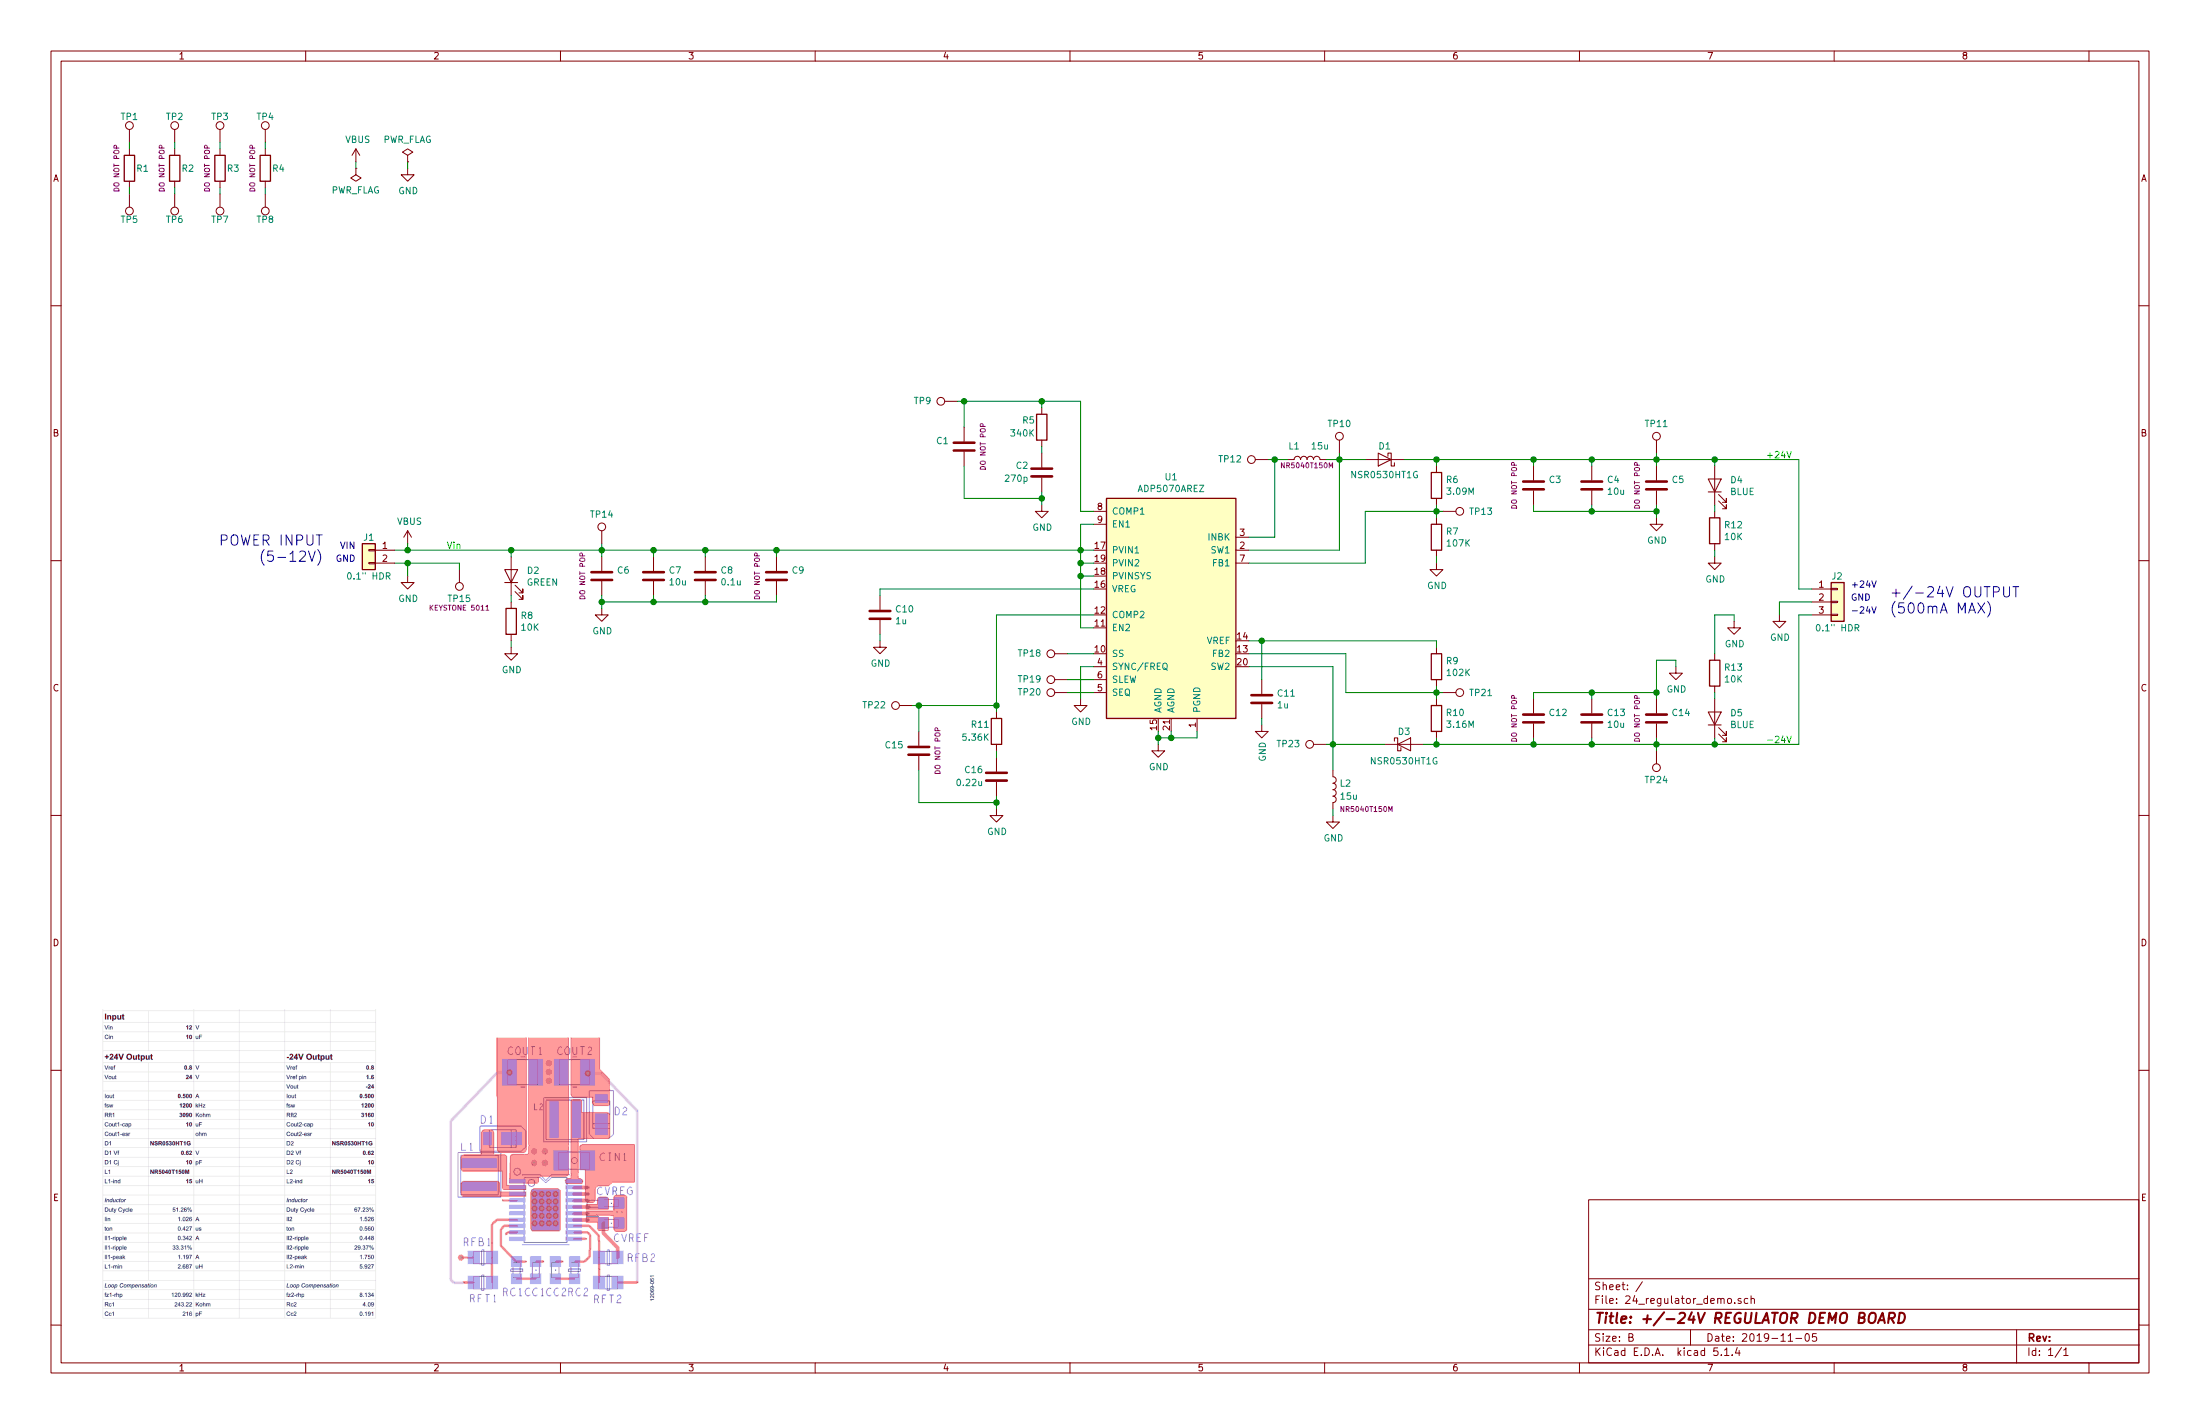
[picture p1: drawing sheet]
EESchema Schematic File Version 4
LIBS:24_regulator_demo-cache
EELAYER 30 0
EELAYER END
$Descr B 17000 11000
encoding utf-8
Sheet 1 1
Title "+/-24V REGULATOR DEMO BOARD"
Date "2019-11-05"
Rev ""
Comp ""
Comment1 ""
Comment2 ""
Comment3 ""
Comment4 ""
$EndDescr
$Comp
L Device:C C8
U 1 1
P 5450 4450
F 0 "C8" H 5565 4496 50  0000 L CNN
F 1 "0.1u" H 5565 4405 50  0000 L CNN
F 2 "Capacitor_SMD:C_0603_1608Metric" H 5488 4300 50  0001 C CNN
F 3 "~" H 5450 4450 50  0001 C CNN
	1    5450 4450
	1    0    0    -1  
$EndComp
Wire Wire Line
	8450 4250 8350 4250
Wire Wire Line
	8350 4250 8350 4350
Wire Wire Line
	8350 4450 8450 4450
Wire Wire Line
	8450 4350 8350 4350
Connection ~ 8350 4350
Wire Wire Line
	8350 4350 8350 4450
Wire Wire Line
	8450 4550 6800 4550
Wire Wire Line
	6800 4550 6800 4600
$Comp
L power:GND #PWR0101
U 1 1
P 6800 4950
F 0 "#PWR0101" H 6800 4700 50  0001 C CNN
F 1 "GND" H 6805 4777 50  0000 C CNN
F 2 "" H 6800 4950 50  0001 C CNN
F 3 "" H 6800 4950 50  0001 C CNN
	1    6800 4950
	1    0    0    -1  
$EndComp
Wire Wire Line
	6800 4950 6800 4900
Wire Wire Line
	8350 4250 6000 4250
Wire Wire Line
	5450 4250 5450 4300
Connection ~ 8350 4250
Wire Wire Line
	5450 4250 5050 4250
Wire Wire Line
	5050 4250 5050 4300
Connection ~ 5450 4250
Wire Wire Line
	5450 4600 5450 4650
Wire Wire Line
	5450 4650 5050 4650
Wire Wire Line
	5050 4650 5050 4600
$Comp
L power:GND #PWR0102
U 1 1
P 4650 4700
F 0 "#PWR0102" H 4650 4450 50  0001 C CNN
F 1 "GND" H 4655 4527 50  0000 C CNN
F 2 "" H 4650 4700 50  0001 C CNN
F 3 "" H 4650 4700 50  0001 C CNN
	1    4650 4700
	1    0    0    -1  
$EndComp
Connection ~ 5050 4250
$Comp
L Device:R R11
U 1 1
P 7700 5650
F 0 "R11" H 7750 5600 50  0000 L CNN
F 1 "5.36K" H 7750 5700 50  0000 L CNN
F 2 "Resistor_SMD:R_0603_1608Metric" V 7630 5650 50  0001 C CNN
F 3 "~" H 7700 5650 50  0001 C CNN
	1    7700 5650
	-1   0    0    1   
$EndComp
$Comp
L Device:C C16
U 1 1
P 7700 6000
F 0 "C16" H 7800 5950 50  0000 L CNN
F 1 "0.22u" H 7800 6050 50  0000 L CNN
F 2 "Capacitor_SMD:C_0603_1608Metric" H 7738 5850 50  0001 C CNN
F 3 "~" H 7700 6000 50  0001 C CNN
	1    7700 6000
	-1   0    0    1   
$EndComp
$Comp
L power:GND #PWR0103
U 1 1
P 7700 6250
F 0 "#PWR0103" H 7700 6000 50  0001 C CNN
F 1 "GND" H 7705 6077 50  0000 C CNN
F 2 "" H 7700 6250 50  0001 C CNN
F 3 "" H 7700 6250 50  0001 C CNN
	1    7700 6250
	1    0    0    -1  
$EndComp
$Comp
L power:GND #PWR0104
U 1 1
P 8350 5400
F 0 "#PWR0104" H 8350 5150 50  0001 C CNN
F 1 "GND" H 8355 5227 50  0000 C CNN
F 2 "" H 8350 5400 50  0001 C CNN
F 3 "" H 8350 5400 50  0001 C CNN
	1    8350 5400
	1    0    0    -1  
$EndComp
Wire Wire Line
	8450 5150 8350 5150
Wire Wire Line
	8350 5150 8350 5400
$Comp
L power:GND #PWR0105
U 1 1
P 8950 5750
F 0 "#PWR0105" H 8950 5500 50  0001 C CNN
F 1 "GND" H 8955 5577 50  0000 C CNN
F 2 "" H 8950 5750 50  0001 C CNN
F 3 "" H 8950 5750 50  0001 C CNN
	1    8950 5750
	1    0    0    -1  
$EndComp
Wire Wire Line
	8950 5650 8950 5700
Wire Wire Line
	8950 5700 9050 5700
Wire Wire Line
	9050 5700 9050 5650
Connection ~ 8950 5700
Wire Wire Line
	8950 5700 8950 5750
Wire Wire Line
	9050 5700 9250 5700
Wire Wire Line
	9250 5700 9250 5650
Connection ~ 9050 5700
$Comp
L Device:L L1
U 1 1
P 10100 3550
F 0 "L1" V 10200 3650 50  0000 C CNN
F 1 "15u" V 10200 3450 50  0000 C CNN
F 2 "io_master:L_Murata_DEM80xxC" H 10100 3550 50  0001 C CNN
F 3 "~" H 10100 3550 50  0001 C CNN
F 4 "NR5040T150M" V 10050 3550 39  0000 C CNN "Device"
	1    10100 3550
	0    -1   -1   0   
$EndComp
Wire Wire Line
	12300 3600 12300 3550
$Comp
L power:GND #PWR0106
U 1 1
P 10300 6300
F 0 "#PWR0106" H 10300 6050 50  0001 C CNN
F 1 "GND" H 10305 6127 50  0000 C CNN
F 2 "" H 10300 6300 50  0001 C CNN
F 3 "" H 10300 6300 50  0001 C CNN
	1    10300 6300
	1    0    0    -1  
$EndComp
Wire Wire Line
	10300 6300 10300 6250
Wire Wire Line
	11000 5750 11100 5750
Wire Wire Line
	11100 5700 11100 5750
$Comp
L power:GND #PWR0107
U 1 1
P 9750 5600
F 0 "#PWR0107" H 9750 5350 50  0001 C CNN
F 1 "GND" V 9755 5472 50  0000 R CNN
F 2 "" H 9750 5600 50  0001 C CNN
F 3 "" H 9750 5600 50  0001 C CNN
	1    9750 5600
	1    0    0    -1  
$EndComp
Wire Wire Line
	8350 4450 8350 4850
Wire Wire Line
	8350 4850 8450 4850
Connection ~ 8350 4450
Wire Wire Line
	8450 4050 8350 4050
Wire Wire Line
	8350 4050 8350 4250
$Comp
L Device:D_Schottky D1
U 1 1
P 10700 3550
F 0 "D1" H 10700 3450 50  0000 C CNN
F 1 "NSR0530HT1G" H 10700 3700 50  0000 C TNN
F 2 "Diode_SMD:D_SOD-323" H 10700 3550 50  0001 C CNN
F 3 "~" H 10700 3550 50  0001 C CNN
	1    10700 3550
	-1   0    0    1   
$EndComp
$Comp
L Device:D_Schottky D3
U 1 1
P 10850 5750
F 0 "D3" H 10850 5850 50  0000 C CNN
F 1 "NSR0530HT1G" H 10850 5650 50  0000 C TNN
F 2 "Diode_SMD:D_SOD-323" H 10850 5750 50  0001 C CNN
F 3 "~" H 10850 5750 50  0001 C CNN
	1    10850 5750
	1    0    0    -1  
$EndComp
Wire Wire Line
	8350 3950 8450 3950
Wire Wire Line
	7700 5500 7700 5450
Wire Wire Line
	7700 5800 7700 5850
Wire Wire Line
	7700 6250 7700 6200
$Comp
L Device:C C11
U 1 1
P 9750 5400
F 0 "C11" H 9865 5446 50  0000 L CNN
F 1 "1u" H 9865 5355 50  0000 L CNN
F 2 "Capacitor_SMD:C_1206_3216Metric" H 9788 5250 50  0001 C CNN
F 3 "~" H 9750 5400 50  0001 C CNN
	1    9750 5400
	1    0    0    -1  
$EndComp
Wire Wire Line
	9750 5600 9750 5550
Wire Wire Line
	9650 4950 9750 4950
Wire Wire Line
	9750 4950 9750 5250
Wire Wire Line
	11100 5300 11100 5350
Wire Wire Line
	11100 5350 10400 5350
Wire Wire Line
	10400 5350 10400 5050
Wire Wire Line
	10400 5050 9650 5050
Connection ~ 11100 5350
Wire Wire Line
	11100 5350 11100 5400
Wire Wire Line
	9750 4950 11100 4950
Wire Wire Line
	11100 4950 11100 5000
Connection ~ 9750 4950
Wire Wire Line
	10700 5750 10300 5750
Wire Wire Line
	10300 5750 10300 5950
Wire Wire Line
	9650 5150 10300 5150
Wire Wire Line
	10300 5150 10300 5750
Connection ~ 10300 5750
$Comp
L Device:R R9
U 1 1
P 11100 5150
F 0 "R9" H 11170 5196 50  0000 L CNN
F 1 "102K" H 11170 5105 50  0000 L CNN
F 2 "Resistor_SMD:R_0603_1608Metric" V 11030 5150 50  0001 C CNN
F 3 "~" H 11100 5150 50  0001 C CNN
	1    11100 5150
	1    0    0    -1  
$EndComp
$Comp
L Device:R R10
U 1 1
P 11100 5550
F 0 "R10" H 11170 5596 50  0000 L CNN
F 1 "3.16M" H 11170 5505 50  0000 L CNN
F 2 "Resistor_SMD:R_0603_1608Metric" V 11030 5550 50  0001 C CNN
F 3 "~" H 11100 5550 50  0001 C CNN
	1    11100 5550
	1    0    0    -1  
$EndComp
Connection ~ 11100 5750
$Comp
L Device:R R6
U 1 1
P 11100 3750
F 0 "R6" H 11170 3796 50  0000 L CNN
F 1 "3.09M" H 11170 3705 50  0000 L CNN
F 2 "Resistor_SMD:R_0603_1608Metric" V 11030 3750 50  0001 C CNN
F 3 "~" H 11100 3750 50  0001 C CNN
	1    11100 3750
	1    0    0    -1  
$EndComp
$Comp
L Device:R R7
U 1 1
P 11100 4150
F 0 "R7" H 11170 4196 50  0000 L CNN
F 1 "107K" H 11170 4105 50  0000 L CNN
F 2 "Resistor_SMD:R_0603_1608Metric" V 11030 4150 50  0001 C CNN
F 3 "~" H 11100 4150 50  0001 C CNN
	1    11100 4150
	1    0    0    -1  
$EndComp
$Comp
L power:GND #PWR0108
U 1 1
P 11100 4350
F 0 "#PWR0108" H 11100 4100 50  0001 C CNN
F 1 "GND" H 11105 4177 50  0000 C CNN
F 2 "" H 11100 4350 50  0001 C CNN
F 3 "" H 11100 4350 50  0001 C CNN
	1    11100 4350
	1    0    0    -1  
$EndComp
Wire Wire Line
	11100 4350 11100 4300
Wire Wire Line
	11100 4000 11100 3950
Wire Wire Line
	9650 4350 10550 4350
Wire Wire Line
	10550 4350 10550 3950
Wire Wire Line
	10550 3950 11100 3950
Connection ~ 11100 3950
Wire Wire Line
	11100 3950 11100 3900
Wire Wire Line
	10850 3550 11100 3550
Wire Wire Line
	11100 3600 11100 3550
Connection ~ 11100 3550
Wire Wire Line
	9650 4250 10350 4250
Wire Wire Line
	10350 4250 10350 3550
Connection ~ 10350 3550
Wire Wire Line
	10350 3550 10550 3550
Wire Wire Line
	9650 4150 9850 4150
Wire Wire Line
	9850 4150 9850 3550
Wire Wire Line
	9850 3550 9950 3550
Wire Wire Line
	10250 3550 10350 3550
$Comp
L power:GND #PWR0109
U 1 1
P 12950 5150
F 0 "#PWR0109" H 12950 4900 50  0001 C CNN
F 1 "GND" H 12955 4977 50  0000 C CNN
F 2 "" H 12950 5150 50  0001 C CNN
F 3 "" H 12950 5150 50  0001 C CNN
	1    12950 5150
	1    0    0    -1  
$EndComp
Wire Wire Line
	12300 3900 12300 3950
Text Notes 2500 4350 2    79   ~ 0
POWER INPUT\n(5-12V)
$Comp
L Regulator_Switching:ADP5070AREZ U1
U 1 1
P 9050 4750
F 0 "U1" H 9050 5817 50  0000 C CNN
F 1 "ADP5070AREZ" H 9050 5726 50  0000 C CNN
F 2 "Package_SO:ETSSOP-20-1EP_4.4x6.5mm_P0.65mm_EP3x4.2mm" H 9100 3750 50  0001 C CNN
F 3 "https://www.analog.com/media/en/technical-documentation/data-sheets/ADP5070.pdf" H 9100 3650 50  0001 C CNN
	1    9050 4750
	1    0    0    -1  
$EndComp
$Comp
L Device:L L2
U 1 1
P 10300 6100
F 0 "L2" H 10350 6150 50  0000 L CNN
F 1 "15u" H 10350 6050 50  0000 L CNN
F 2 "io_master:L_Murata_DEM80xxC" H 10300 6100 50  0001 C CNN
F 3 "~" H 10300 6100 50  0001 C CNN
F 4 "NR5040T150M" H 10350 5950 39  0000 L CNN "Device"
	1    10300 6100
	1    0    0    -1  
$EndComp
$Comp
L Connector_Generic:Conn_01x02 J1
U 1 1
P 2850 4250
F 0 "J1" H 2850 4350 50  0000 C CNN
F 1 "0.1\" HDR" H 2850 4050 50  0000 C CNN
F 2 "Connector_PinHeader_2.54mm:PinHeader_1x02_P2.54mm_Vertical" H 2850 4250 50  0001 C CNN
F 3 "~" H 2850 4250 50  0001 C CNN
	1    2850 4250
	-1   0    0    -1  
$EndComp
$Comp
L Connector_Generic:Conn_01x03 J2
U 1 1
P 14200 4650
F 0 "J2" H 14150 4850 50  0000 L CNN
F 1 "0.1\" HDR" H 14200 4450 50  0000 C CNN
F 2 "Connector_PinHeader_2.54mm:PinHeader_1x03_P2.54mm_Vertical" H 14200 4650 50  0001 C CNN
F 3 "~" H 14200 4650 50  0001 C CNN
	1    14200 4650
	1    0    0    -1  
$EndComp
$Comp
L Device:LED D2
U 1 1
P 3950 4450
F 0 "D2" V 3989 4332 50  0000 R CNN
F 1 "GREEN" V 3898 4332 50  0000 R CNN
F 2 "LED_SMD:LED_0603_1608Metric" H 3950 4450 50  0001 C CNN
F 3 "~" H 3950 4450 50  0001 C CNN
	1    3950 4450
	0    -1   -1   0   
$EndComp
$Comp
L Device:R R8
U 1 1
P 3950 4800
F 0 "R8" H 4020 4846 50  0000 L CNN
F 1 "10K" H 4020 4755 50  0000 L CNN
F 2 "Resistor_SMD:R_0603_1608Metric" V 3880 4800 50  0001 C CNN
F 3 "~" H 3950 4800 50  0001 C CNN
	1    3950 4800
	1    0    0    -1  
$EndComp
Wire Wire Line
	3050 4250 3150 4250
$Comp
L power:GND #PWR0110
U 1 1
P 3150 4450
F 0 "#PWR0110" H 3150 4200 50  0001 C CNN
F 1 "GND" H 3155 4277 50  0000 C CNN
F 2 "" H 3150 4450 50  0001 C CNN
F 3 "" H 3150 4450 50  0001 C CNN
	1    3150 4450
	1    0    0    -1  
$EndComp
Wire Wire Line
	3050 4350 3150 4350
Wire Wire Line
	3150 4350 3150 4450
Text Notes 2750 4250 2    50   ~ 0
VIN
Text Notes 2750 4350 2    50   ~ 0
GND
$Comp
L Device:R R1
U 1 1
P 1000 1300
F 0 "R1" H 1050 1300 50  0000 L CNN
F 1 "R" H 1070 1255 50  0001 L CNN
F 2 "Resistor_SMD:R_0603_1608Metric_Pad1.05x0.95mm_HandSolder" V 930 1300 50  0001 C CNN
F 3 "~" H 1000 1300 50  0001 C CNN
F 4 "DO NOT POP" V 900 1300 39  0000 C CNN "Depop"
	1    1000 1300
	1    0    0    -1  
$EndComp
$Comp
L Connector:TestPoint TP1
U 1 1
P 1000 1100
F 0 "TP1" H 1000 1300 50  0000 C CNN
F 1 "TestPoint" H 1058 1127 50  0001 L CNN
F 2 "TestPoint:TestPoint_THTPad_D1.0mm_Drill0.5mm" H 1200 1100 50  0001 C CNN
F 3 "~" H 1200 1100 50  0001 C CNN
	1    1000 1100
	1    0    0    -1  
$EndComp
Wire Wire Line
	1000 1100 1000 1150
$Comp
L Connector:TestPoint TP5
U 1 1
P 1000 1500
F 0 "TP5" H 1000 1700 50  0000 C CNN
F 1 "TestPoint" H 1058 1527 50  0001 L CNN
F 2 "TestPoint:TestPoint_THTPad_D1.0mm_Drill0.5mm" H 1200 1500 50  0001 C CNN
F 3 "~" H 1200 1500 50  0001 C CNN
	1    1000 1500
	-1   0    0    1   
$EndComp
Wire Wire Line
	1000 1450 1000 1500
$Comp
L Connector:TestPoint TP2
U 1 1
P 1350 1100
F 0 "TP2" H 1350 1300 50  0000 C CNN
F 1 "TestPoint" H 1408 1127 50  0001 L CNN
F 2 "TestPoint:TestPoint_THTPad_D1.0mm_Drill0.5mm" H 1550 1100 50  0001 C CNN
F 3 "~" H 1550 1100 50  0001 C CNN
	1    1350 1100
	1    0    0    -1  
$EndComp
Wire Wire Line
	1350 1100 1350 1150
$Comp
L Connector:TestPoint TP6
U 1 1
P 1350 1500
F 0 "TP6" H 1350 1700 50  0000 C CNN
F 1 "TestPoint" H 1408 1527 50  0001 L CNN
F 2 "TestPoint:TestPoint_THTPad_D1.0mm_Drill0.5mm" H 1550 1500 50  0001 C CNN
F 3 "~" H 1550 1500 50  0001 C CNN
	1    1350 1500
	-1   0    0    1   
$EndComp
Wire Wire Line
	1350 1450 1350 1500
$Comp
L Connector:TestPoint TP3
U 1 1
P 1700 1100
F 0 "TP3" H 1700 1300 50  0000 C CNN
F 1 "TestPoint" H 1758 1127 50  0001 L CNN
F 2 "TestPoint:TestPoint_THTPad_D1.0mm_Drill0.5mm" H 1900 1100 50  0001 C CNN
F 3 "~" H 1900 1100 50  0001 C CNN
	1    1700 1100
	1    0    0    -1  
$EndComp
Wire Wire Line
	1700 1100 1700 1150
$Comp
L Connector:TestPoint TP7
U 1 1
P 1700 1500
F 0 "TP7" H 1700 1700 50  0000 C CNN
F 1 "TestPoint" H 1758 1527 50  0001 L CNN
F 2 "TestPoint:TestPoint_THTPad_D1.0mm_Drill0.5mm" H 1900 1500 50  0001 C CNN
F 3 "~" H 1900 1500 50  0001 C CNN
	1    1700 1500
	-1   0    0    1   
$EndComp
Wire Wire Line
	1700 1450 1700 1500
$Comp
L Connector:TestPoint TP4
U 1 1
P 2050 1100
F 0 "TP4" H 2050 1300 50  0000 C CNN
F 1 "TestPoint" H 2108 1127 50  0001 L CNN
F 2 "TestPoint:TestPoint_THTPad_D1.0mm_Drill0.5mm" H 2250 1100 50  0001 C CNN
F 3 "~" H 2250 1100 50  0001 C CNN
	1    2050 1100
	1    0    0    -1  
$EndComp
Wire Wire Line
	2050 1100 2050 1150
$Comp
L Connector:TestPoint TP8
U 1 1
P 2050 1500
F 0 "TP8" H 2050 1700 50  0000 C CNN
F 1 "TestPoint" H 2108 1527 50  0001 L CNN
F 2 "TestPoint:TestPoint_THTPad_D1.0mm_Drill0.5mm" H 2250 1500 50  0001 C CNN
F 3 "~" H 2250 1500 50  0001 C CNN
	1    2050 1500
	-1   0    0    1   
$EndComp
Wire Wire Line
	2050 1450 2050 1500
$Comp
L Device:C C9
U 1 1
P 6000 4450
F 0 "C9" H 6115 4496 50  0000 L CNN
F 1 "C" H 6115 4405 50  0001 L CNN
F 2 "Capacitor_SMD:C_0603_1608Metric" H 6038 4300 50  0001 C CNN
F 3 "~" H 6000 4450 50  0001 C CNN
F 4 "DO NOT POP" V 5850 4450 39  0000 C CNN "Depop"
	1    6000 4450
	1    0    0    -1  
$EndComp
$Comp
L Device:R R2
U 1 1
P 1350 1300
F 0 "R2" H 1400 1300 50  0000 L CNN
F 1 "R" H 1420 1255 50  0001 L CNN
F 2 "Resistor_SMD:R_0603_1608Metric_Pad1.05x0.95mm_HandSolder" V 1280 1300 50  0001 C CNN
F 3 "~" H 1350 1300 50  0001 C CNN
F 4 "DO NOT POP" V 1250 1300 39  0000 C CNN "Depop"
	1    1350 1300
	1    0    0    -1  
$EndComp
$Comp
L Device:R R3
U 1 1
P 1700 1300
F 0 "R3" H 1750 1300 50  0000 L CNN
F 1 "R" H 1770 1255 50  0001 L CNN
F 2 "Resistor_SMD:R_0603_1608Metric_Pad1.05x0.95mm_HandSolder" V 1630 1300 50  0001 C CNN
F 3 "~" H 1700 1300 50  0001 C CNN
F 4 "DO NOT POP" V 1600 1300 39  0000 C CNN "Depop"
	1    1700 1300
	1    0    0    -1  
$EndComp
$Comp
L Device:R R4
U 1 1
P 2050 1300
F 0 "R4" H 2100 1300 50  0000 L CNN
F 1 "R" H 2120 1255 50  0001 L CNN
F 2 "Resistor_SMD:R_0603_1608Metric_Pad1.05x0.95mm_HandSolder" V 1980 1300 50  0001 C CNN
F 3 "~" H 2050 1300 50  0001 C CNN
F 4 "DO NOT POP" V 1950 1300 39  0000 C CNN "Depop"
	1    2050 1300
	1    0    0    -1  
$EndComp
Wire Wire Line
	4650 4250 4650 4300
Connection ~ 4650 4250
Wire Wire Line
	4650 4250 5050 4250
Wire Wire Line
	5050 4650 4650 4650
Wire Wire Line
	4650 4650 4650 4700
Connection ~ 5050 4650
Wire Wire Line
	4650 4650 4650 4600
Connection ~ 4650 4650
Wire Wire Line
	5450 4650 6000 4650
Wire Wire Line
	6000 4650 6000 4600
Connection ~ 5450 4650
Wire Wire Line
	6000 4300 6000 4250
Connection ~ 6000 4250
Wire Wire Line
	6000 4250 5450 4250
Wire Wire Line
	4650 4200 4650 4250
$Comp
L Device:C C15
U 1 1
P 7100 5800
F 0 "C15" H 7215 5846 50  0000 L CNN
F 1 "C" H 7215 5755 50  0001 L CNN
F 2 "Capacitor_SMD:C_0603_1608Metric" H 7138 5650 50  0001 C CNN
F 3 "~" H 7100 5800 50  0001 C CNN
F 4 "DO NOT POP" V 6950 5800 39  0000 C CNN "Depop"
	1    7100 5800
	-1   0    0    -1  
$EndComp
Wire Wire Line
	7700 5450 7100 5450
Wire Wire Line
	7100 5450 7100 5650
Wire Wire Line
	7700 6200 7100 6200
Wire Wire Line
	7100 6200 7100 5950
Connection ~ 7700 6200
Wire Wire Line
	7700 6200 7700 6150
$Comp
L Device:R R5
U 1 1
P 8050 3300
F 0 "R5" H 8100 3250 50  0000 L CNN
F 1 "340K" H 8100 3350 50  0000 L CNN
F 2 "Resistor_SMD:R_0603_1608Metric" V 7980 3300 50  0001 C CNN
F 3 "~" H 8050 3300 50  0001 C CNN
	1    8050 3300
	-1   0    0    1   
$EndComp
$Comp
L Device:C C2
U 1 1
P 8050 3650
F 0 "C2" H 8150 3600 50  0000 L CNN
F 1 "270p" H 8150 3700 50  0000 L CNN
F 2 "Capacitor_SMD:C_0603_1608Metric" H 8088 3500 50  0001 C CNN
F 3 "~" H 8050 3650 50  0001 C CNN
	1    8050 3650
	-1   0    0    1   
$EndComp
Wire Wire Line
	8050 3450 8050 3500
$Comp
L Device:C C1
U 1 1
P 7450 3450
F 0 "C1" H 7565 3496 50  0000 L CNN
F 1 "C" H 7565 3405 50  0001 L CNN
F 2 "Capacitor_SMD:C_0603_1608Metric" H 7488 3300 50  0001 C CNN
F 3 "~" H 7450 3450 50  0001 C CNN
F 4 "DO NOT POP" V 7300 3450 39  0000 C CNN "Depop"
	1    7450 3450
	-1   0    0    -1  
$EndComp
Wire Wire Line
	7450 3100 7450 3300
Wire Wire Line
	7450 3850 7450 3600
Wire Wire Line
	7450 3100 8050 3100
Wire Wire Line
	8050 3100 8050 3150
Wire Wire Line
	8050 3800 8050 3850
Wire Wire Line
	7450 3850 8050 3850
Connection ~ 8050 3850
Wire Wire Line
	8050 3850 8050 3900
$Comp
L power:GND #PWR0111
U 1 1
P 8050 3900
F 0 "#PWR0111" H 8050 3650 50  0001 C CNN
F 1 "GND" H 8055 3727 50  0000 C CNN
F 2 "" H 8050 3900 50  0001 C CNN
F 3 "" H 8050 3900 50  0001 C CNN
	1    8050 3900
	1    0    0    -1  
$EndComp
Wire Wire Line
	7400 3100 7450 3100
Connection ~ 7450 3100
Wire Wire Line
	8050 3100 8350 3100
Connection ~ 8050 3100
Wire Wire Line
	8350 3100 8350 3950
Wire Wire Line
	7050 5450 7100 5450
Connection ~ 7100 5450
$Comp
L Connector:TestPoint TP22
U 1 1
P 7050 5450
F 0 "TP22" V 7050 5650 50  0000 L CNN
F 1 "COMP2" H 7108 5477 50  0001 L CNN
F 2 "TestPoint:TestPoint_THTPad_D1.0mm_Drill0.5mm" H 7250 5450 50  0001 C CNN
F 3 "~" H 7250 5450 50  0001 C CNN
	1    7050 5450
	0    -1   -1   0   
$EndComp
$Comp
L Connector:TestPoint TP9
U 1 1
P 7400 3100
F 0 "TP9" V 7400 3300 50  0000 L CNN
F 1 "COMP1" H 7458 3127 50  0001 L CNN
F 2 "TestPoint:TestPoint_THTPad_D1.0mm_Drill0.5mm" H 7600 3100 50  0001 C CNN
F 3 "~" H 7600 3100 50  0001 C CNN
	1    7400 3100
	0    -1   -1   0   
$EndComp
Wire Wire Line
	3950 4600 3950 4650
Wire Wire Line
	3950 4250 3950 4300
Connection ~ 3950 4250
Wire Wire Line
	3950 4250 4650 4250
$Comp
L power:GND #PWR0112
U 1 1
P 3950 5000
F 0 "#PWR0112" H 3950 4750 50  0001 C CNN
F 1 "GND" H 3955 4827 50  0000 C CNN
F 2 "" H 3950 5000 50  0001 C CNN
F 3 "" H 3950 5000 50  0001 C CNN
	1    3950 5000
	1    0    0    -1  
$EndComp
Wire Wire Line
	3950 5000 3950 4950
$Comp
L Connector:TestPoint TP18
U 1 1
P 8250 5050
F 0 "TP18" V 8250 5250 50  0000 L CNN
F 1 "SS" H 8308 5077 50  0001 L CNN
F 2 "TestPoint:TestPoint_THTPad_D1.0mm_Drill0.5mm" H 8450 5050 50  0001 C CNN
F 3 "~" H 8450 5050 50  0001 C CNN
	1    8250 5050
	0    -1   -1   0   
$EndComp
$Comp
L Connector:TestPoint TP19
U 1 1
P 8250 5250
F 0 "TP19" V 8250 5450 50  0000 L CNN
F 1 "SLEW" H 8308 5277 50  0001 L CNN
F 2 "TestPoint:TestPoint_THTPad_D1.0mm_Drill0.5mm" H 8450 5250 50  0001 C CNN
F 3 "~" H 8450 5250 50  0001 C CNN
	1    8250 5250
	0    -1   -1   0   
$EndComp
$Comp
L Connector:TestPoint TP20
U 1 1
P 8250 5350
F 0 "TP20" V 8250 5550 50  0000 L CNN
F 1 "SEQ" H 8308 5377 50  0001 L CNN
F 2 "TestPoint:TestPoint_THTPad_D1.0mm_Drill0.5mm" H 8450 5350 50  0001 C CNN
F 3 "~" H 8450 5350 50  0001 C CNN
	1    8250 5350
	0    -1   -1   0   
$EndComp
Wire Wire Line
	8250 5350 8450 5350
Wire Wire Line
	8250 5050 8450 5050
Wire Wire Line
	8250 5250 8450 5250
Wire Wire Line
	8450 4750 7700 4750
Wire Wire Line
	7700 4750 7700 5450
Connection ~ 7700 5450
$Comp
L Device:C C5
U 1 1
P 12800 3750
F 0 "C5" H 12915 3796 50  0000 L CNN
F 1 "C" H 12915 3705 50  0001 L CNN
F 2 "Capacitor_SMD:C_0603_1608Metric" H 12838 3600 50  0001 C CNN
F 3 "~" H 12800 3750 50  0001 C CNN
F 4 "DO NOT POP" V 12650 3750 39  0000 C CNN "Depop"
	1    12800 3750
	1    0    0    -1  
$EndComp
$Comp
L Device:C C14
U 1 1
P 12800 5550
F 0 "C14" H 12915 5596 50  0000 L CNN
F 1 "C" H 12915 5505 50  0001 L CNN
F 2 "Capacitor_SMD:C_0603_1608Metric" H 12838 5400 50  0001 C CNN
F 3 "~" H 12800 5550 50  0001 C CNN
F 4 "DO NOT POP" V 12650 5550 39  0000 C CNN "Depop"
	1    12800 5550
	1    0    0    -1  
$EndComp
$Comp
L Connector:TestPoint TP12
U 1 1
P 9800 3550
F 0 "TP12" V 9800 3750 50  0000 L CNN
F 1 "INBK" H 9858 3577 50  0001 L CNN
F 2 "TestPoint:TestPoint_THTPad_D1.0mm_Drill0.5mm" H 10000 3550 50  0001 C CNN
F 3 "~" H 10000 3550 50  0001 C CNN
	1    9800 3550
	0    -1   -1   0   
$EndComp
Wire Wire Line
	9800 3550 9850 3550
Connection ~ 9850 3550
$Comp
L Connector:TestPoint TP13
U 1 1
P 11150 3950
F 0 "TP13" V 11150 4150 50  0000 L CNN
F 1 "FB1" H 11208 3977 50  0001 L CNN
F 2 "TestPoint:TestPoint_THTPad_D1.0mm_Drill0.5mm" H 11350 3950 50  0001 C CNN
F 3 "~" H 11350 3950 50  0001 C CNN
	1    11150 3950
	0    1    1    0   
$EndComp
$Comp
L Connector:TestPoint TP21
U 1 1
P 11150 5350
F 0 "TP21" V 11150 5550 50  0000 L CNN
F 1 "FB2" H 11208 5377 50  0001 L CNN
F 2 "TestPoint:TestPoint_THTPad_D1.0mm_Drill0.5mm" H 11350 5350 50  0001 C CNN
F 3 "~" H 11350 5350 50  0001 C CNN
	1    11150 5350
	0    1    1    0   
$EndComp
Wire Wire Line
	11150 5350 11100 5350
Wire Wire Line
	11150 3950 11100 3950
$Comp
L Connector:TestPoint TP15
U 1 1
P 3550 4400
F 0 "TP15" H 3550 4600 50  0000 C BNN
F 1 "GND" H 3608 4427 50  0001 L CNN
F 2 "TestPoint:TestPoint_Keystone_5010-5014_Multipurpose" H 3750 4400 50  0001 C CNN
F 3 "~" H 3750 4400 50  0001 C CNN
F 4 "KEYSTONE 5011" H 3550 4700 39  0000 C CNN "Device"
	1    3550 4400
	-1   0    0    1   
$EndComp
$Comp
L Connector:TestPoint TP14
U 1 1
P 4650 4200
F 0 "TP14" H 4650 4400 50  0000 C BNN
F 1 "VIN" H 4708 4227 50  0001 L CNN
F 2 "TestPoint:TestPoint_THTPad_D1.0mm_Drill0.5mm" H 4850 4200 50  0001 C CNN
F 3 "~" H 4850 4200 50  0001 C CNN
	1    4650 4200
	1    0    0    -1  
$EndComp
Wire Wire Line
	3150 4350 3550 4350
Wire Wire Line
	3550 4350 3550 4400
Connection ~ 3150 4350
$Comp
L Connector:TestPoint TP10
U 1 1
P 10350 3500
F 0 "TP10" H 10350 3700 50  0000 C BNN
F 1 "SW1" H 10408 3527 50  0001 L CNN
F 2 "TestPoint:TestPoint_THTPad_D1.0mm_Drill0.5mm" H 10550 3500 50  0001 C CNN
F 3 "~" H 10550 3500 50  0001 C CNN
	1    10350 3500
	1    0    0    -1  
$EndComp
Wire Wire Line
	10350 3500 10350 3550
$Comp
L Connector:TestPoint TP23
U 1 1
P 10250 5750
F 0 "TP23" V 10250 5950 50  0000 L CNN
F 1 "SW2" H 10308 5777 50  0001 L CNN
F 2 "TestPoint:TestPoint_THTPad_D1.0mm_Drill0.5mm" H 10450 5750 50  0001 C CNN
F 3 "~" H 10450 5750 50  0001 C CNN
	1    10250 5750
	0    -1   -1   0   
$EndComp
Wire Wire Line
	10250 5750 10300 5750
Wire Wire Line
	11850 3900 11850 3950
Wire Wire Line
	12800 3900 12800 3950
Wire Wire Line
	11850 3600 11850 3550
Wire Wire Line
	12800 3550 12800 3600
Wire Wire Line
	11850 5400 11850 5350
Wire Wire Line
	12300 5350 12300 5400
Wire Wire Line
	12800 5350 12800 5400
Wire Wire Line
	12800 5700 12800 5750
Wire Wire Line
	11850 5750 11850 5700
$Comp
L Connector:TestPoint TP11
U 1 1
P 12800 3500
F 0 "TP11" H 12800 3700 50  0000 C BNN
F 1 "+24V" H 12858 3527 50  0001 L CNN
F 2 "TestPoint:TestPoint_THTPad_D1.0mm_Drill0.5mm" H 13000 3500 50  0001 C CNN
F 3 "~" H 13000 3500 50  0001 C CNN
	1    12800 3500
	1    0    0    -1  
$EndComp
$Comp
L Connector:TestPoint TP24
U 1 1
P 12800 5800
F 0 "TP24" H 12800 6000 50  0000 C BNN
F 1 "-24V" H 12858 5827 50  0001 L CNN
F 2 "TestPoint:TestPoint_THTPad_D1.0mm_Drill0.5mm" H 13000 5800 50  0001 C CNN
F 3 "~" H 13000 5800 50  0001 C CNN
	1    12800 5800
	-1   0    0    1   
$EndComp
Wire Wire Line
	11100 5750 11850 5750
Wire Wire Line
	12300 5700 12300 5750
Connection ~ 11850 5750
Wire Wire Line
	11850 5750 12300 5750
Connection ~ 12300 5750
Wire Wire Line
	12300 5750 12800 5750
Connection ~ 12800 5750
Wire Wire Line
	11850 5350 12300 5350
Connection ~ 12300 5350
Wire Wire Line
	12300 5350 12800 5350
Connection ~ 12800 5350
Wire Wire Line
	12950 5150 12950 5100
Wire Wire Line
	12950 5100 12800 5100
Wire Wire Line
	12800 5100 12800 5350
Wire Wire Line
	11100 3550 11850 3550
Connection ~ 11850 3550
Wire Wire Line
	11850 3550 12300 3550
Connection ~ 12300 3550
Wire Wire Line
	12300 3550 12800 3550
Connection ~ 12800 3550
Wire Wire Line
	11850 3950 12300 3950
Connection ~ 12300 3950
Wire Wire Line
	12300 3950 12800 3950
$Comp
L power:GND #PWR0113
U 1 1
P 12800 4000
F 0 "#PWR0113" H 12800 3750 50  0001 C CNN
F 1 "GND" H 12805 3827 50  0000 C CNN
F 2 "" H 12800 4000 50  0001 C CNN
F 3 "" H 12800 4000 50  0001 C CNN
	1    12800 4000
	1    0    0    -1  
$EndComp
Wire Wire Line
	12800 4000 12800 3950
Connection ~ 12800 3950
Wire Wire Line
	12800 3500 12800 3550
Wire Wire Line
	12800 5800 12800 5750
Text Label 3450 4250 0    50   ~ 0
Vin
Wire Wire Line
	13900 3550 13900 4550
Wire Wire Line
	13900 4550 14000 4550
Wire Wire Line
	13900 5750 13900 4750
Wire Wire Line
	13900 4750 14000 4750
$Comp
L power:GND #PWR0114
U 1 1
P 13750 4750
F 0 "#PWR0114" H 13750 4500 50  0001 C CNN
F 1 "GND" H 13755 4577 50  0000 C CNN
F 2 "" H 13750 4750 50  0001 C CNN
F 3 "" H 13750 4750 50  0001 C CNN
	1    13750 4750
	1    0    0    -1  
$EndComp
Wire Wire Line
	14000 4650 13750 4650
Wire Wire Line
	13750 4650 13750 4750
Text Label 13850 3550 2    50   ~ 0
+24V
Text Label 13850 5750 2    50   ~ 0
-24V
Text Notes 14300 4550 0    50   ~ 0
+24V
Text Notes 14300 4650 0    50   ~ 0
GND
Text Notes 14300 4750 0    50   ~ 0
-24V
Text Notes 14600 4750 0    79   ~ 0
+/-24V OUTPUT\n(500mA MAX)
$Comp
L power:VBUS #PWR0115
U 1 1
P 3150 4200
F 0 "#PWR0115" H 3150 4050 50  0001 C CNN
F 1 "VBUS" H 3165 4373 50  0000 C CNN
F 2 "" H 3150 4200 50  0001 C CNN
F 3 "" H 3150 4200 50  0001 C CNN
	1    3150 4200
	1    0    0    -1  
$EndComp
Wire Wire Line
	3150 4200 3150 4250
Connection ~ 3150 4250
Wire Wire Line
	3150 4250 3950 4250
$Comp
L power:VBUS #PWR0116
U 1 1
P 2750 1250
F 0 "#PWR0116" H 2750 1100 50  0001 C CNN
F 1 "VBUS" H 2765 1423 50  0000 C CNN
F 2 "" H 2750 1250 50  0001 C CNN
F 3 "" H 2750 1250 50  0001 C CNN
	1    2750 1250
	1    0    0    -1  
$EndComp
$Comp
L power:GND #PWR0117
U 1 1
P 3150 1300
F 0 "#PWR0117" H 3150 1050 50  0001 C CNN
F 1 "GND" H 3155 1127 50  0000 C CNN
F 2 "" H 3150 1300 50  0001 C CNN
F 3 "" H 3150 1300 50  0001 C CNN
	1    3150 1300
	1    0    0    -1  
$EndComp
$Comp
L power:PWR_FLAG #FLG0101
U 1 1
P 2750 1300
F 0 "#FLG0101" H 2750 1375 50  0001 C CNN
F 1 "PWR_FLAG" H 2750 1473 50  0000 C CNN
F 2 "" H 2750 1300 50  0001 C CNN
F 3 "~" H 2750 1300 50  0001 C CNN
	1    2750 1300
	-1   0    0    1   
$EndComp
Wire Wire Line
	2750 1300 2750 1250
$Comp
L power:PWR_FLAG #FLG0102
U 1 1
P 3150 1250
F 0 "#FLG0102" H 3150 1325 50  0001 C CNN
F 1 "PWR_FLAG" H 3150 1423 50  0000 C CNN
F 2 "" H 3150 1250 50  0001 C CNN
F 3 "~" H 3150 1250 50  0001 C CNN
	1    3150 1250
	1    0    0    -1  
$EndComp
Wire Wire Line
	3150 1250 3150 1300
$Comp
L Device:LED D4
U 1 1
P 13250 3750
F 0 "D4" V 13289 3633 50  0000 R CNN
F 1 "BLUE" V 13198 3633 50  0000 R CNN
F 2 "LED_SMD:LED_0603_1608Metric" H 13250 3750 50  0001 C CNN
F 3 "~" H 13250 3750 50  0001 C CNN
	1    13250 3750
	0    -1   -1   0   
$EndComp
$Comp
L Device:R R12
U 1 1
P 13250 4100
F 0 "R12" H 13320 4146 50  0000 L CNN
F 1 "10K" H 13320 4055 50  0000 L CNN
F 2 "Resistor_SMD:R_0603_1608Metric" V 13180 4100 50  0001 C CNN
F 3 "~" H 13250 4100 50  0001 C CNN
	1    13250 4100
	1    0    0    -1  
$EndComp
Wire Wire Line
	13250 3900 13250 3950
$Comp
L power:GND #PWR01
U 1 1
P 13250 4300
F 0 "#PWR01" H 13250 4050 50  0001 C CNN
F 1 "GND" H 13255 4127 50  0000 C CNN
F 2 "" H 13250 4300 50  0001 C CNN
F 3 "" H 13250 4300 50  0001 C CNN
	1    13250 4300
	1    0    0    -1  
$EndComp
Wire Wire Line
	13250 4300 13250 4250
Wire Wire Line
	12800 3550 13250 3550
Wire Wire Line
	12800 5750 13250 5750
Wire Wire Line
	13250 3600 13250 3550
Connection ~ 13250 3550
Wire Wire Line
	13250 3550 13900 3550
$Comp
L Device:LED D5
U 1 1
P 13250 5550
F 0 "D5" V 13289 5433 50  0000 R CNN
F 1 "BLUE" V 13198 5433 50  0000 R CNN
F 2 "LED_SMD:LED_0603_1608Metric" H 13250 5550 50  0001 C CNN
F 3 "~" H 13250 5550 50  0001 C CNN
	1    13250 5550
	0    -1   -1   0   
$EndComp
$Comp
L Device:R R13
U 1 1
P 13250 5200
F 0 "R13" H 13320 5246 50  0000 L CNN
F 1 "10K" H 13320 5155 50  0000 L CNN
F 2 "Resistor_SMD:R_0603_1608Metric" V 13180 5200 50  0001 C CNN
F 3 "~" H 13250 5200 50  0001 C CNN
	1    13250 5200
	1    0    0    -1  
$EndComp
Wire Wire Line
	13250 5350 13250 5400
$Comp
L power:GND #PWR02
U 1 1
P 13400 4800
F 0 "#PWR02" H 13400 4550 50  0001 C CNN
F 1 "GND" H 13405 4627 50  0000 C CNN
F 2 "" H 13400 4800 50  0001 C CNN
F 3 "" H 13400 4800 50  0001 C CNN
	1    13400 4800
	1    0    0    -1  
$EndComp
Wire Wire Line
	13250 5750 13250 5700
Connection ~ 13250 5750
Wire Wire Line
	13250 5750 13900 5750
Wire Wire Line
	13400 4800 13400 4750
Wire Wire Line
	13400 4750 13250 4750
Wire Wire Line
	13250 4750 13250 5050
$Comp
L Device:C C10
U 1 1
P 6800 4750
F 0 "C10" H 6915 4796 50  0000 L CNN
F 1 "1u" H 6915 4705 50  0000 L CNN
F 2 "Capacitor_SMD:C_1206_3216Metric" H 6838 4600 50  0001 C CNN
F 3 "~" H 6800 4750 50  0001 C CNN
	1    6800 4750
	1    0    0    -1  
$EndComp
$Comp
L Device:C C7
U 1 1
P 5050 4450
F 0 "C7" H 5165 4496 50  0000 L CNN
F 1 "10u" H 5165 4405 50  0000 L CNN
F 2 "Capacitor_SMD:C_1206_3216Metric" H 5088 4300 50  0001 C CNN
F 3 "~" H 5050 4450 50  0001 C CNN
	1    5050 4450
	1    0    0    -1  
$EndComp
$Comp
L Device:C C6
U 1 1
P 4650 4450
F 0 "C6" H 4765 4496 50  0000 L CNN
F 1 "C" H 4765 4405 50  0001 L CNN
F 2 "Capacitor_SMD:C_1206_3216Metric" H 4688 4300 50  0001 C CNN
F 3 "~" H 4650 4450 50  0001 C CNN
F 4 "DO NOT POP" V 4500 4450 39  0000 C CNN "Depop"
	1    4650 4450
	1    0    0    -1  
$EndComp
$Comp
L Device:C C3
U 1 1
P 11850 3750
F 0 "C3" H 11965 3796 50  0000 L CNN
F 1 "C" H 11965 3705 50  0001 L CNN
F 2 "Capacitor_SMD:C_1206_3216Metric" H 11888 3600 50  0001 C CNN
F 3 "~" H 11850 3750 50  0001 C CNN
F 4 "DO NOT POP" V 11700 3750 39  0000 C CNN "Depop"
	1    11850 3750
	1    0    0    -1  
$EndComp
$Comp
L Device:C C4
U 1 1
P 12300 3750
F 0 "C4" H 12415 3796 50  0000 L CNN
F 1 "10u" H 12415 3705 50  0000 L CNN
F 2 "Capacitor_SMD:C_1206_3216Metric" H 12338 3600 50  0001 C CNN
F 3 "~" H 12300 3750 50  0001 C CNN
	1    12300 3750
	1    0    0    -1  
$EndComp
$Comp
L Device:C C12
U 1 1
P 11850 5550
F 0 "C12" H 11965 5596 50  0000 L CNN
F 1 "C" H 11965 5505 50  0001 L CNN
F 2 "Capacitor_SMD:C_1206_3216Metric" H 11888 5400 50  0001 C CNN
F 3 "~" H 11850 5550 50  0001 C CNN
F 4 "DO NOT POP" V 11700 5550 39  0000 C CNN "Depop"
	1    11850 5550
	1    0    0    -1  
$EndComp
$Comp
L Device:C C13
U 1 1
P 12300 5550
F 0 "C13" H 12415 5596 50  0000 L CNN
F 1 "10u" H 12415 5505 50  0000 L CNN
F 2 "Capacitor_SMD:C_1206_3216Metric" H 12338 5400 50  0001 C CNN
F 3 "~" H 12300 5550 50  0001 C CNN
	1    12300 5550
	1    0    0    -1  
$EndComp
$EndSCHEMATC
